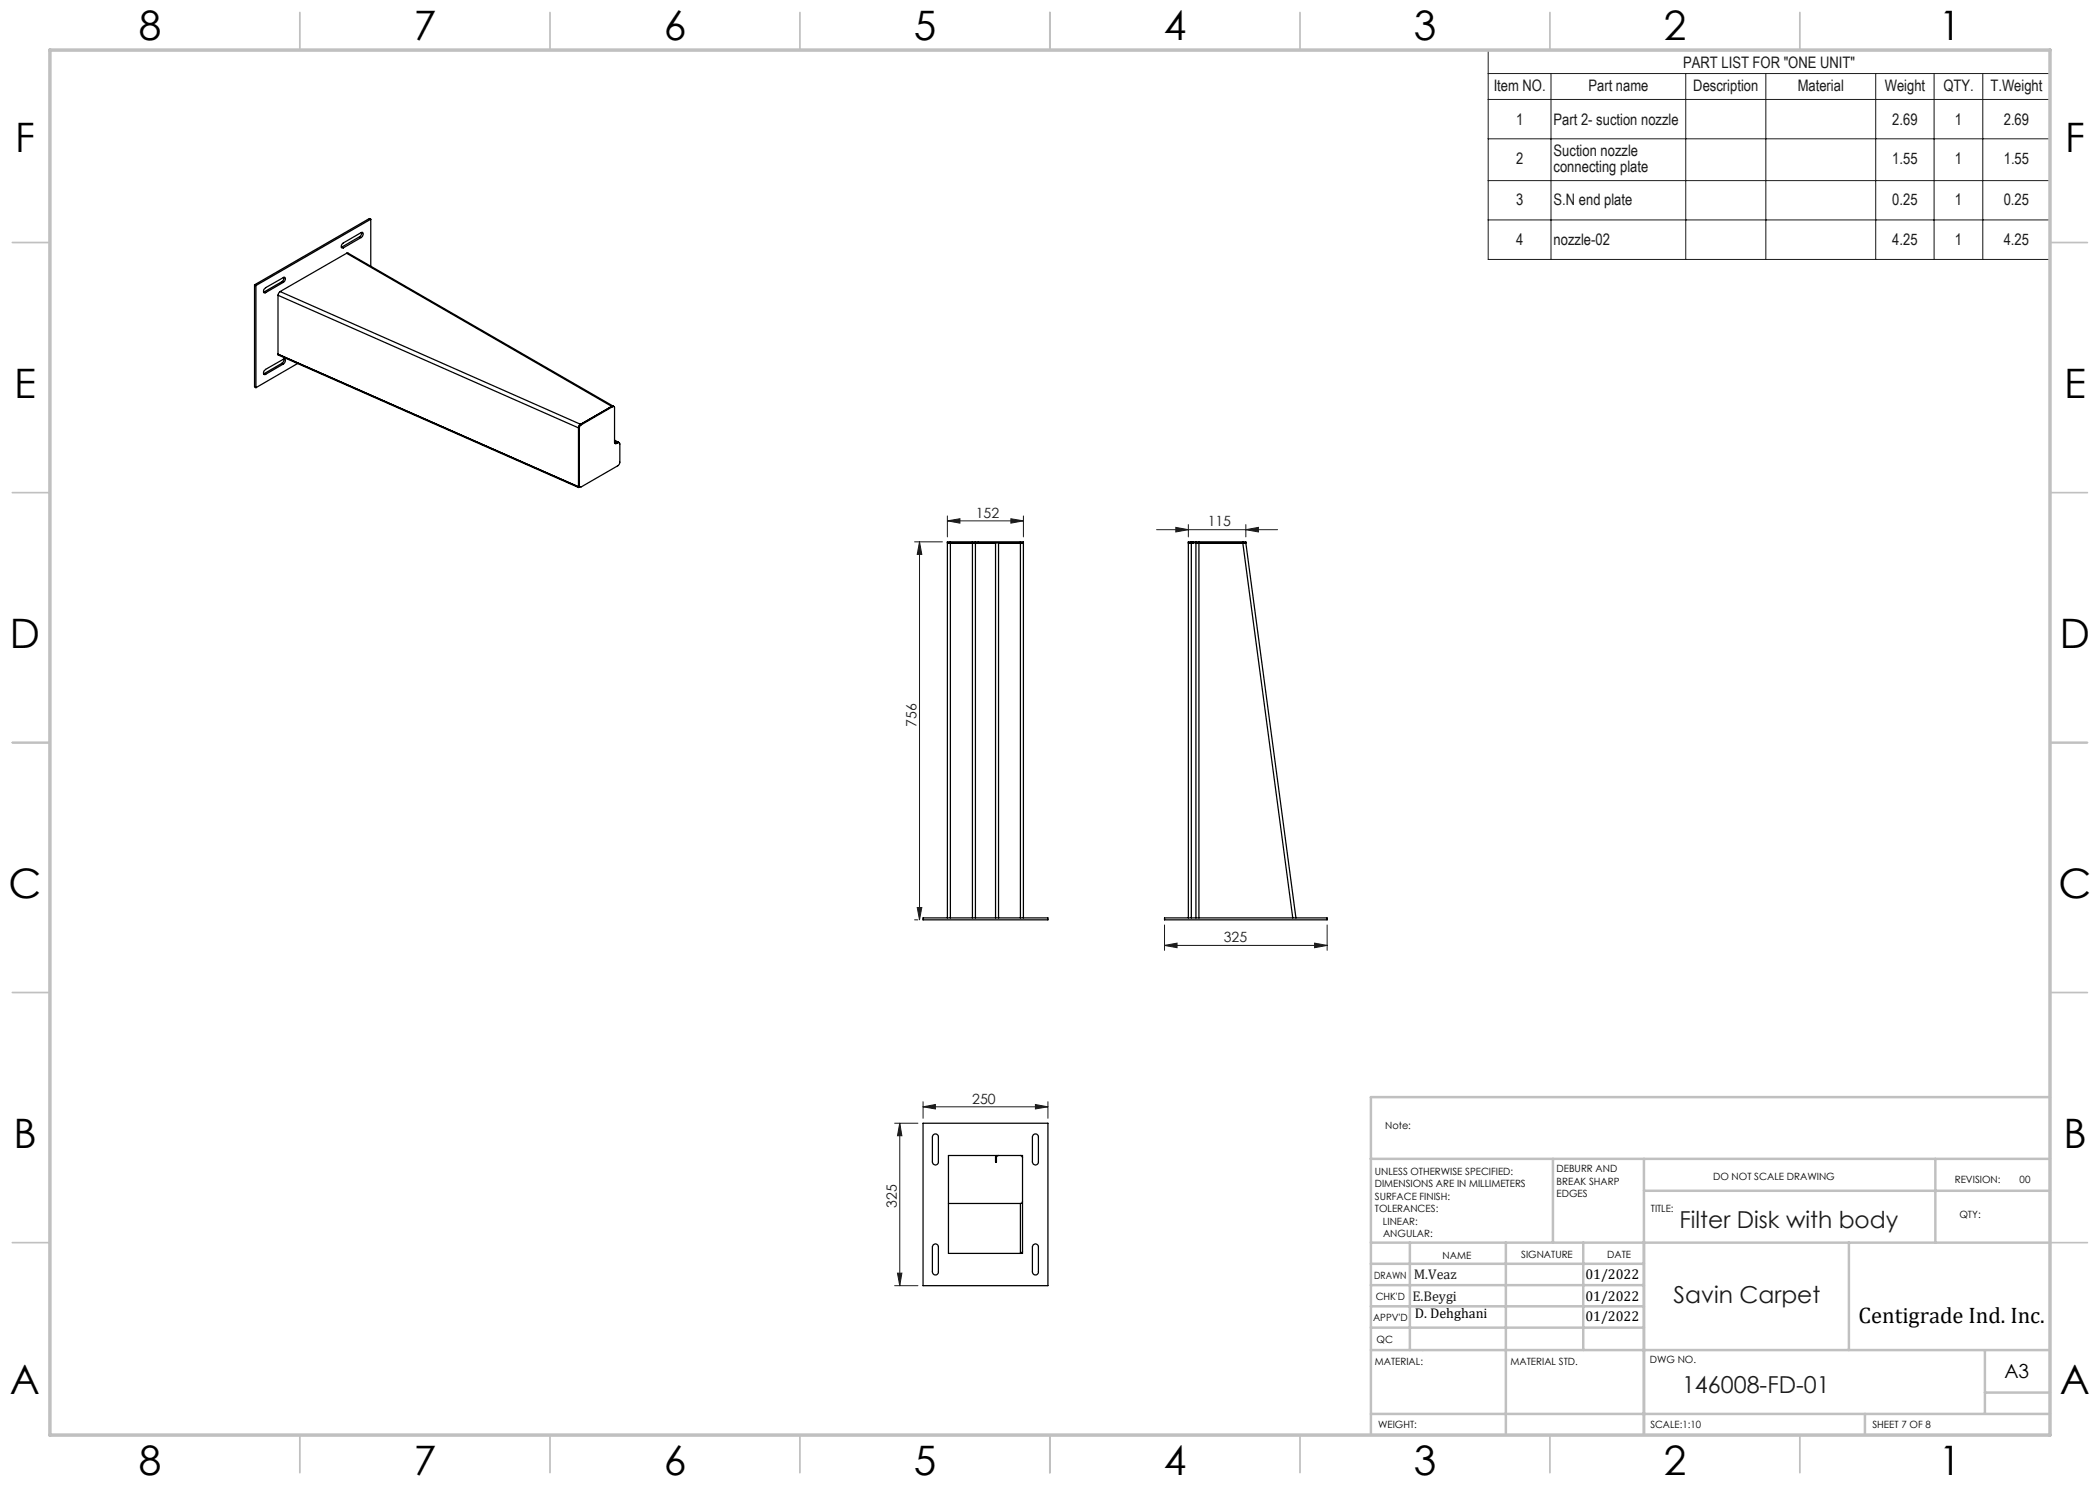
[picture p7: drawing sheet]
<svg xmlns="http://www.w3.org/2000/svg" width="420mm" height="297mm" viewBox="0 0 420 297" stroke-linecap="round" stroke-linejoin="round" font-family="sans-serif">
<g fill="none" stroke="#191924" stroke-width=".2">
<path d="M297.6 10h112.4v41.9h-112.4zM297.6 14.7h112.4M297.6 19.9h112.4M310.2 14.7v37.2M337.1 14.7v37.2M353.2 14.7v37.2M375.1 14.7v37.2M386.8 14.7v37.2M396.6 14.7v37.2M297.6 27.8h112.4M297.6 36.1h112.4M297.6 44h112.4"/>
<path d="M182.9 108.4h5.6M183.9 108.4l.5 2.5h-1zM183.9 108.4v75.6M189.5 104.2l2.5-.5v.9zM189.5 103.2v4.2M189.5 104.2h15.2M202.2 103.7l2.5 .5-2.5 .4zM204.7 103.2v4.2M231.3 105.9h24.2M235.2 105.5l2.5 .4-2.5 .5zM237.7 104.9v2.5M249.2 105.9l2.5-.4v.9z"/>
<path d="M249.2 104.9v2.5M182.9 184h.7M183.4 181.5h1l-.5 2.5zM232.9 189.1l2.5-.5v.9zM232.9 185v5.1M232.9 189.1h32.5M262.9 188.6l2.5 .5-2.5 .4zM265.4 185v5.1M178.9 224.6h4.7M180 224.6l.4 2.6h-.9zM180 224.6v32.5M184.6 221.4l2.5-.5v.9z"/>
<path d="M184.6 220.3v3.4M184.6 221.4h25M207.1 220.9l2.5 .5-2.5 .4zM209.6 220.3v3.4M178.9 257.1h4.7M179.5 254.6h.9l-.4 2.5z"/>
</g>
<g fill="none" stroke="#c0c0c0" stroke-width=".35">
<path d="M60 2.5v7.5M110 2.5v7.5M160 2.5v7.5M210 2.5v7.5M260 2.5v7.5M310 2.5v7.5M360 2.5v7.5M2.5 48.5h7.5M410 48.5h7.5M2.5 98.5h7.5M410 98.5h7.5M2.5 148.5h7.5"/>
<path d="M410 148.5h7.5M2.5 198.5h7.5M410 198.5h7.5M2.5 248.5h7.5M410 248.5h7.5M60 287v7.5M110 287v7.5M160 287v7.5M210 287v7.5M260 287v7.5M310 287v7.5M360 287v7.5"/>
</g>
<g fill="none" stroke="#c0c0c0" stroke-width=".5">
<path d="M410 219.4h-135.8v67.4M274.2 231.8h135.8M310.6 231.8v16.7M328.8 231.8v55.2M328.8 238.2h81.2M387.1 231.8v16.7M274.2 248.5h135.8M274.2 257h54.6M274.2 252.8h54.6M282 248.5v21.5M301.2 248.5v38.3M316.7 248.5v21.5"/>
<path d="M369.8 248.5v21.5M274.2 265.5h54.6M274.2 261.3h54.6M274.2 270h135.8M397 270v12.8M397 278.5h13M274.2 282.8h135.8M373 282.8v4.2"/>
</g>
<path d="M10 10h400v277h-400z" fill="none" stroke="#c0c0c0" stroke-width=".7"/>
<g fill="#191924">
<path d="M184.6 221.4l2.5-.5v.9zM207.1 220.9l2.5 .5-2.5 .4z"/>
<path d="M232.9 189.1l2.5-.5v.9zM262.9 188.6l2.5 .5-2.5 .4z"/>
<path d="M235.2 105.5l2.5 .4-2.5 .5zM249.2 105.9l2.5-.4v.9z"/>
<path d="M183.4 181.5h1l-.5 2.5zM183.9 108.4l.5 2.5h-1z"/>
<path d="M179.5 254.6h.9l-.4 2.5zM180 224.6l.4 2.6h-.9z"/>
<path d="M189.5 104.2l2.5-.5v.9zM202.2 103.7l2.5 .5-2.5 .4z"/>
</g>
<g fill="none" stroke="#000" stroke-width=".25">
<path d="M50.9 57l.3 .1M50.9 57v20.4l.3 .1M51.2 57.1v20.4M52.8 58.4h-.1M52.8 58.4l.3 .1M55.6 59.1l60.1 26.5M55.6 59.1v11.9l60.1 26.5M56 58.3l-.4 .8M56 58.3l60.1 26.5M56.4 56.3l.3 .2M56.4 56.3l-3.6 2.1M56.7 56.5a.54 .54 0 0 0 .4-.5 .54 .54 0 0 0-.3-.5l-3.7 2a.57 .57 0 0 0-.4 .5 .57 .57 0 0 0 .3 .6l.1-.1"/>
<path d="M56.7 56.5l-3.6 2M56.8 55.5l-.1 .5-.3 .3M68.4 49.4h-.1M68.4 49.4l.3 .2M69.3 50.7l.3-.1 53.1 30.6M69.3 50.7l-13.3 7.6M69.3 50.7l53 30.6M71.9 47.3l.3 .2M71.9 47.3l-3.5 2.1M72.2 47.5a.62 .62 0 0 0 .2-1l-3.7 2.1a.59 .59 0 0 0-.2 1h.2M72.2 47.5l-3.5 2.1M72.4 46.5l-.3 .7-.2 .1"/>
<path d="M74.2 43.8l-23 13.3M74.2 43.8v9.4M74.2 43.8l-.3-.1-23 13.3M52.8 74.7l-.1 .1M52.8 74.7l.3 .2M55.6 70.8l60.2 26.5M56.4 72.7l.3 .1M56.4 72.7l-3.6 2M56.7 72.8a.54 .54 0 0 0 .4-.5 .54 .54 0 0 0-.3-.5l-3.7 2.1a.57 .57 0 0 0-.4 .5 .57 .57 0 0 0 .3 .5h.1M56.7 72.8l-3.6 2.1M56.8 71.8l-.1 .6-.3 .3M59.5 72.7l-8.3 4.8"/>
<path d="M115.7 85.6v11.9M115.7 85.6l.2 .1M115.8 97.3l.2 .1M115.9 97.1l-.2-.1 .1 .3M115.9 85.7v11.4M116 97.4l-.3 .1M116.1 84.8l-.4 .5v.3M116.1 84.8v.1M116.1 84.9l-.3 .3-.1 .4M116.1 84.8h.1M116.1 84.9h.2M116.3 84.9l-.3 .4-.1 .4"/>
<path d="M122.3 81.3l-6.2 3.5M122.3 81.3h.2M122.3 81.3l-6.2 3.6M122.5 81.3a.25 .25 0 0 1 .3 0 .25 .25 0 0 1 .1 .3v6.8a.26 .26 0 0 0 .1 .3 .26 .26 0 0 0 .3 0M122.5 81.3l-6.2 3.6M122.7 81.2l-.4 .1M122.7 81.2l.1 .1M122.9 88l.8 .5M122.9 88.2l.5 .3M123.2 88.6l-.2 .1M123.2 88.6l.1 .1M123.4 88.5l.1 .1"/>
<path d="M123.4 88.5l-.2 .1M123.5 88.6a.25 .25 0 0 1 .4-.1 .25 .25 0 0 1 .1 .3v3.7l-.3 .5-7.4 4.4a.25 .25 0 0 1-.3 0 .25 .25 0 0 1-.1-.3M123.5 88.6l-.2 .1M123.7 88.5h-.3M123.7 88.5h.2M189.5 108.6h5M190.1 108.4h-.6v75.2M190.1 108.4v75.2M190.1 108.4h4.4M194.5 108.6h.6M194.5 108.4h.6M194.5 108.4v75.2"/>
<path d="M195.1 108.4h.6M195.1 108.4v75.2M195.7 108.4v.2h-.6M195.7 108.4h8.4M199.1 108.6v75M199.7 108.6v75M204.1 108.6h.6zM204.1 108.4h.6v75.2M204.1 108.6h-9M204.1 108.4v75.2M237.7 108.6h.6zM238.3 108.4h-.6v75.2"/>
<path d="M238.3 108.6h.3M238.3 108.4h.3M238.3 108.4v75.2M238.6 108.4h.6M238.6 108.6h.6M238.6 108.4v.2M239.2 108.6h.6M239.2 108.4h.6M239.2 108.4v75.2M239.8 108.6h8.8M239.8 108.4h8.8M239.8 108.4v75.2"/>
<path d="M248.5 108.6l.1 .1M248.6 108.6h.6M248.6 108.4h.6v.2M248.6 108.7l10 74.9M248.6 108.4v.2M249.2 108.6l-.6 .1M249.2 108.6l10 75M184.6 183.6h25v.4h-25zM232.9 183.6h32.5v.4h-32.5zM184.6 224.6h25v32.5h-25zM186.7 227a.58 .58 0 0 1 .6-.2 .58 .58 0 0 1 .4 .6v5a.6 .6 0 0 1-.6 .6 .6 .6 0 0 1-.6-.6v-5zM189.7 231.1h14.8v19.6h-14.8z"/>
<path d="M199.1 231.5v.9h.2v-.9M199.1 231.5h.2M199.2 231.1l-.1 .4M199.7 231.1l-.2 .1-.2 .3M204.1 231.1l.2 .1 .2 .3M206.7 227a.58 .58 0 0 1 .6-.2 .58 .58 0 0 1 .4 .6v5a.6 .6 0 0 1-.6 .6 .6 .6 0 0 1-.6-.6v-5zM186.7 249a.6 .6 0 0 1 .6-.2 .6 .6 0 0 1 .4 .6v5a.6 .6 0 0 1-.6 .6 .6 .6 0 0 1-.6-.6v-5zM189.7 240.7h14.4M204.1 240.7v10l.2-.1 .2-.3M204.5 240.3l-.2 .3-.2 .1M206.7 249a.6 .6 0 0 1 .6-.2 .6 .6 0 0 1 .4 .6v5a.6 .6 0 0 1-.6 .6 .6 .6 0 0 1-.6-.6v-5z"/>
</g>
<g font-size="8.1">
<text x="27.8" y="8">8</text>
<text x="82.8" y="8">7</text>
<text x="132.8" y="8">6</text>
<text x="182.8" y="8">5</text>
<text x="232.8" y="8">4</text>
<text x="282.8" y="8">3</text>
<text x="332.8" y="8">2</text>
<text x="387.8" y="8">1</text>
<text x="3" y="30.4">F</text>
<text x="413" y="30.4">F</text>
<text x="2.8" y="79.6">E</text>
<text x="412.8" y="79.6">E</text>
<text x="2" y="129.6">D</text>
<text x="412" y="129.6">D</text>
<text x="1.7" y="179.6">C</text>
<text x="411.7" y="179.6">C</text>
<text x="2.7" y="229.6">B</text>
<text x="412.7" y="229.6">B</text>
<text x="2" y="278.9">A</text>
<text x="412" y="278.9">A</text>
<text x="27.8" y="295">8</text>
<text x="82.8" y="295">7</text>
<text x="132.8" y="295">6</text>
<text x="182.8" y="295">5</text>
<text x="232.8" y="295">4</text>
<text x="282.8" y="295">3</text>
<text x="332.8" y="295">2</text>
<text x="387.8" y="295">1</text>
</g>
<g font-size="4.7" fill="#191924">
<text x="335.9" y="245.6">Filter Disk with body</text>
<text x="334.7" y="260.5">Savin Carpet</text>
<text x="336.4" y="278.5">146008-FD-01</text>
</g>
<text font-size="4.5" x="371.7" y="264.6">Centigrade Ind. Inc.</text>
<text font-size="3.9" x="400.9" y="275.5">A3</text>
<g font-size="3.2" fill="#191924">
<text x="336.6" y="13.5">PART LIST FOR &quot;ONE UNIT&quot;</text>
<text x="298.7" y="18.2">Item NO.</text>
<text x="317.7" y="18.2">Part name</text>
<text x="338.7" y="18.2">Description</text>
<text x="359.5" y="18.2">Material</text>
<text x="376.9" y="18.2">Weight</text>
<text x="388.7" y="18.2">QTY.</text>
<text x="398.1" y="18.2">T.Weight</text>
<text x="303.2" y="25">1</text>
<text x="310.7" y="25">Part 2- suction nozzle</text>
<text x="378.5" y="25">2.69</text>
<text x="391" y="25">1</text>
<text x="400.8" y="25">2.69</text>
<text x="303.2" y="32.8">2</text>
<text x="310.7" y="31.2">Suction nozzle</text>
<text x="310.7" y="34.4">connecting plate</text>
<text x="378.5" y="32.8">1.55</text>
<text x="391" y="32.8">1</text>
<text x="400.8" y="32.8">1.55</text>
<text x="303.2" y="40.9">3</text>
<text x="310.7" y="40.9">S.N end plate</text>
<text x="378.5" y="40.9">0.25</text>
<text x="391" y="40.9">1</text>
<text x="400.8" y="40.9">0.25</text>
<text x="303.2" y="49.1">4</text>
<text x="310.7" y="49.1">nozzle-02</text>
<text x="378.5" y="49.1">4.25</text>
<text x="391" y="49.1">1</text>
<text x="400.7" y="49.1">4.25</text>
</g>
<g font-size="2.8" fill="#191924">
<text x="195.2" y="103.6">152</text>
<text x="241.5" y="105.3">115</text>
<text x="183.3" y="145.4" transform="rotate(-90 183.3 145.4)">756</text>
<text x="244.8" y="188.5">325</text>
<text x="194.4" y="220.7">250</text>
<text x="179.3" y="241.6" transform="rotate(-90 179.3 241.6)">325</text>
<text x="282.8" y="255.9">M.Veaz</text>
<text x="282.5" y="260.1">E.Beygi</text>
</g>
<g font-size="2.8">
<text x="317.1" y="255.9">01/2022</text>
<text x="282.9" y="263.6">D. Dehghani</text>
<text x="317.1" y="260.1">01/2022</text>
<text x="317.1" y="264.2">01/2022</text>
</g>
<g font-size="2">
<text x="277" y="225.8">Note:</text>
<text x="275" y="234.9">UNLESS OTHERWISE SPECIFIED:</text>
<text x="275" y="237.4">DIMENSIONS ARE IN MILLIMETERS</text>
<text x="275" y="239.9">SURFACE FINISH:</text>
<text x="311.3" y="234.5">DEBURR AND</text>
<text x="311.3" y="237">BREAK SHARP</text>
<text x="311.3" y="239.5">EDGES</text>
<text x="342.6" y="236">DO NOT SCALE DRAWING</text>
<text x="391" y="236.6">REVISION:</text>
<text x="403.9" y="236.6">00</text>
<text x="275" y="242.4">TOLERANCES:</text>
<text x="276.6" y="244.9">LINEAR:</text>
<text x="330.2" y="242.4">TITLE:</text>
<text x="391.9" y="243.7">QTY:</text>
<text x="276.6" y="247.4">ANGULAR:</text>
<text x="288.5" y="251.7">NAME</text>
<text x="304.2" y="251.7">SIGNATURE</text>
<text x="321.4" y="251.7">DATE</text>
<text x="274.8" y="255.9">DRAWN</text>
<text x="275.1" y="260.1">CHK'D</text>
<text x="274.6" y="264.2">APPV'D</text>
<text x="275.3" y="268.5">QC</text>
<text x="275" y="273">MATERIAL:</text>
<text x="302.1" y="273">MATERIAL STD.</text>
<text x="330" y="272.5">DWG NO.</text>
<text x="275.6" y="285.6">WEIGHT:</text>
<text x="330.1" y="285.6">SCALE:1:10</text>
<text x="374.5" y="285.6">SHEET 7 OF 8</text>
</g>
</svg>
